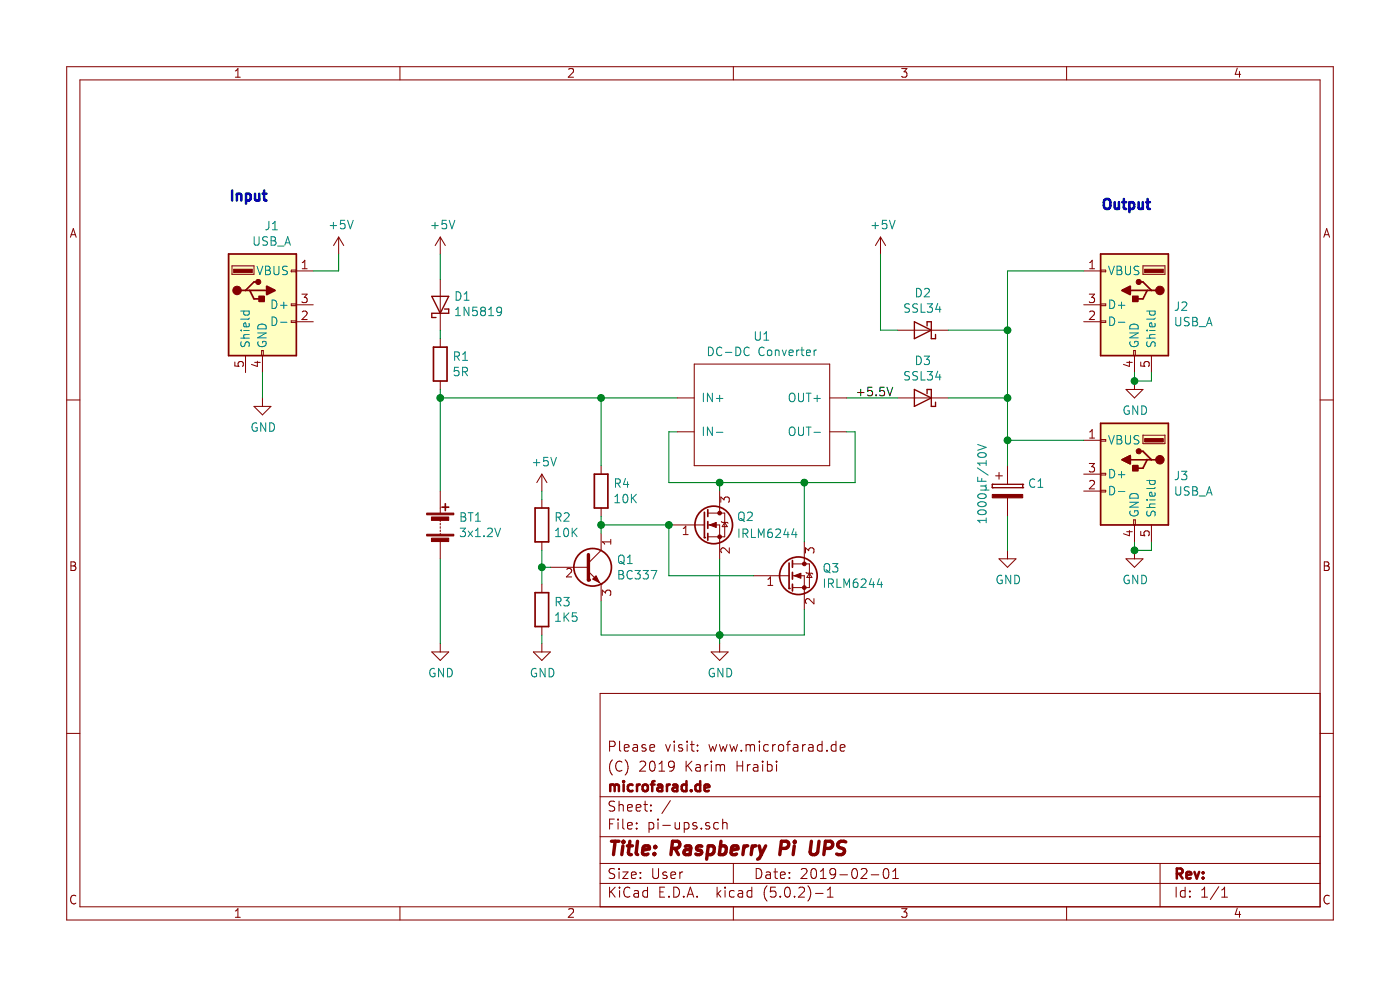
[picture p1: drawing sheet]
EESchema Schematic File Version 4
EELAYER 26 0
EELAYER END
$Descr User 8268 5827
encoding utf-8
Sheet 1 1
Title "Raspberry Pi UPS"
Date "2019-02-01"
Rev ""
Comp "microfarad.de"
Comment1 "(C) 2019 Karim Hraibi"
Comment2 "Please visit: www.microfarad.de"
Comment3 ""
Comment4 ""
$EndDescr
$Comp
L Device:Q_NMOS_GSD Q2
U 1 1
P 4150 3100
F 0 "Q2" H 4350 3150 50  0000 L CNN
F 1 "IRLM6244" H 4350 3050 50  0000 L CNN
F 2 "" H 4350 3200 50  0001 C CNN
F 3 "~" H 4150 3100 50  0001 C CNN
	1    4150 3100
	1    0    0    -1  
$EndComp
$Comp
L Device:Battery BT1
U 1 1
P 2600 3100
F 0 "BT1" H 2708 3146 50  0000 L CNN
F 1 "3x1.2V" H 2708 3055 50  0000 L CNN
F 2 "" V 2600 3160 50  0001 C CNN
F 3 "~" V 2600 3160 50  0001 C CNN
	1    2600 3100
	1    0    0    -1  
$EndComp
$Comp
L Device:R R1
U 1 1
P 2600 2150
F 0 "R1" H 2670 2196 50  0000 L CNN
F 1 "5R" H 2670 2105 50  0000 L CNN
F 2 "" V 2530 2150 50  0001 C CNN
F 3 "~" H 2600 2150 50  0001 C CNN
	1    2600 2150
	1    0    0    -1  
$EndComp
$Comp
L Device:D_Schottky D1
U 1 1
P 2600 1800
F 0 "D1" V 2646 1721 50  0000 R CNN
F 1 "1N5819" V 2555 1721 50  0000 R CNN
F 2 "" H 2600 1800 50  0001 C CNN
F 3 "~" H 2600 1800 50  0001 C CNN
	1    2600 1800
	0    -1   -1   0   
$EndComp
$Comp
L Connector:USB_A J1
U 1 1
P 1550 1800
F 0 "J1" H 1605 2267 50  0000 C CNN
F 1 "USB_A" H 1605 2176 50  0000 C CNN
F 2 "" H 1700 1750 50  0001 C CNN
F 3 " ~" H 1700 1750 50  0001 C CNN
	1    1550 1800
	1    0    0    -1  
$EndComp
$Comp
L Connector:USB_A J2
U 1 1
P 6700 1800
F 0 "J2" H 6470 1791 50  0000 R CNN
F 1 "USB_A" H 6470 1700 50  0000 R CNN
F 2 "" H 6850 1750 50  0001 C CNN
F 3 " ~" H 6850 1750 50  0001 C CNN
	1    6700 1800
	-1   0    0    -1  
$EndComp
$Comp
L Connector:USB_A J3
U 1 1
P 6700 2800
F 0 "J3" H 6470 2791 50  0000 R CNN
F 1 "USB_A" H 6470 2700 50  0000 R CNN
F 2 "" H 6850 2750 50  0001 C CNN
F 3 " ~" H 6850 2750 50  0001 C CNN
	1    6700 2800
	-1   0    0    -1  
$EndComp
$Comp
L Device:Q_NPN_CBE Q1
U 1 1
P 3450 3350
F 0 "Q1" H 3641 3396 50  0000 L CNN
F 1 "BC337" H 3641 3305 50  0000 L CNN
F 2 "" H 3650 3450 50  0001 C CNN
F 3 "~" H 3450 3350 50  0001 C CNN
	1    3450 3350
	1    0    0    -1  
$EndComp
$Comp
L power:+5V #PWR02
U 1 1
P 2000 1500
F 0 "#PWR02" H 2000 1350 50  0001 C CNN
F 1 "+5V" H 2015 1673 50  0000 C CNN
F 2 "" H 2000 1500 50  0001 C CNN
F 3 "" H 2000 1500 50  0001 C CNN
	1    2000 1500
	1    0    0    -1  
$EndComp
$Comp
L power:GND #PWR01
U 1 1
P 1550 2350
F 0 "#PWR01" H 1550 2100 50  0001 C CNN
F 1 "GND" H 1555 2177 50  0000 C CNN
F 2 "" H 1550 2350 50  0001 C CNN
F 3 "" H 1550 2350 50  0001 C CNN
	1    1550 2350
	1    0    0    -1  
$EndComp
Wire Wire Line
	1550 2350 1550 2200
Wire Wire Line
	1850 1600 2000 1600
Wire Wire Line
	2000 1600 2000 1500
$Comp
L power:+5V #PWR03
U 1 1
P 2600 1500
F 0 "#PWR03" H 2600 1350 50  0001 C CNN
F 1 "+5V" H 2615 1673 50  0000 C CNN
F 2 "" H 2600 1500 50  0001 C CNN
F 3 "" H 2600 1500 50  0001 C CNN
	1    2600 1500
	1    0    0    -1  
$EndComp
Wire Wire Line
	2600 1500 2600 1650
Wire Wire Line
	2600 2000 2600 1950
Wire Wire Line
	2600 2300 2600 2350
$Comp
L power:GND #PWR07
U 1 1
P 4250 3800
F 0 "#PWR07" H 4250 3550 50  0001 C CNN
F 1 "GND" H 4255 3627 50  0000 C CNN
F 2 "" H 4250 3800 50  0001 C CNN
F 3 "" H 4250 3800 50  0001 C CNN
	1    4250 3800
	1    0    0    -1  
$EndComp
Wire Wire Line
	3550 3550 3550 3750
Wire Wire Line
	3550 3750 4250 3750
$Comp
L power:GND #PWR04
U 1 1
P 2600 3800
F 0 "#PWR04" H 2600 3550 50  0001 C CNN
F 1 "GND" H 2605 3627 50  0000 C CNN
F 2 "" H 2600 3800 50  0001 C CNN
F 3 "" H 2600 3800 50  0001 C CNN
	1    2600 3800
	1    0    0    -1  
$EndComp
Wire Wire Line
	2600 3800 2600 3300
Connection ~ 2600 2350
Wire Wire Line
	2600 2350 2600 2900
$Comp
L Device:R R3
U 1 1
P 3200 3600
F 0 "R3" H 3270 3646 50  0000 L CNN
F 1 "1K5" H 3270 3555 50  0000 L CNN
F 2 "" V 3130 3600 50  0001 C CNN
F 3 "~" H 3200 3600 50  0001 C CNN
	1    3200 3600
	1    0    0    -1  
$EndComp
$Comp
L power:GND #PWR06
U 1 1
P 3200 3800
F 0 "#PWR06" H 3200 3550 50  0001 C CNN
F 1 "GND" H 3205 3627 50  0000 C CNN
F 2 "" H 3200 3800 50  0001 C CNN
F 3 "" H 3200 3800 50  0001 C CNN
	1    3200 3800
	1    0    0    -1  
$EndComp
Wire Wire Line
	3200 3800 3200 3750
$Comp
L Device:R R2
U 1 1
P 3200 3100
F 0 "R2" H 3270 3146 50  0000 L CNN
F 1 "10K" H 3270 3055 50  0000 L CNN
F 2 "" V 3130 3100 50  0001 C CNN
F 3 "~" H 3200 3100 50  0001 C CNN
	1    3200 3100
	1    0    0    -1  
$EndComp
$Comp
L power:+5V #PWR05
U 1 1
P 3200 2900
F 0 "#PWR05" H 3200 2750 50  0001 C CNN
F 1 "+5V" H 3215 3073 50  0000 C CNN
F 2 "" H 3200 2900 50  0001 C CNN
F 3 "" H 3200 2900 50  0001 C CNN
	1    3200 2900
	1    0    0    -1  
$EndComp
$Comp
L Device:CP C1
U 1 1
P 5950 2900
F 0 "C1" H 6068 2946 50  0000 L CNN
F 1 "1000µF/10V" V 5800 2700 50  0000 L CNN
F 2 "" H 5988 2750 50  0001 C CNN
F 3 "~" H 5950 2900 50  0001 C CNN
	1    5950 2900
	1    0    0    -1  
$EndComp
$Comp
L Device:D_Schottky D2
U 1 1
P 5450 1950
F 0 "D2" H 5450 1734 50  0000 C CNN
F 1 "SSL34" H 5450 1825 50  0000 C CNN
F 2 "" H 5450 1950 50  0001 C CNN
F 3 "~" H 5450 1950 50  0001 C CNN
	1    5450 1950
	-1   0    0    1   
$EndComp
$Comp
L Device:D_Schottky D3
U 1 1
P 5450 2350
F 0 "D3" H 5450 2134 50  0000 C CNN
F 1 "SSL34" H 5450 2225 50  0000 C CNN
F 2 "" H 5450 2350 50  0001 C CNN
F 3 "~" H 5450 2350 50  0001 C CNN
	1    5450 2350
	-1   0    0    1   
$EndComp
Wire Wire Line
	5000 2350 5300 2350
$Comp
L power:+5V #PWR08
U 1 1
P 5200 1500
F 0 "#PWR08" H 5200 1350 50  0001 C CNN
F 1 "+5V" H 5215 1673 50  0000 C CNN
F 2 "" H 5200 1500 50  0001 C CNN
F 3 "" H 5200 1500 50  0001 C CNN
	1    5200 1500
	1    0    0    -1  
$EndComp
Wire Wire Line
	5300 1950 5200 1950
Wire Wire Line
	5200 1950 5200 1500
$Comp
L power:GND #PWR010
U 1 1
P 6700 2250
F 0 "#PWR010" H 6700 2000 50  0001 C CNN
F 1 "GND" H 6705 2077 50  0000 C CNN
F 2 "" H 6700 2250 50  0001 C CNN
F 3 "" H 6700 2250 50  0001 C CNN
	1    6700 2250
	1    0    0    -1  
$EndComp
$Comp
L power:GND #PWR011
U 1 1
P 6700 3250
F 0 "#PWR011" H 6700 3000 50  0001 C CNN
F 1 "GND" H 6705 3077 50  0000 C CNN
F 2 "" H 6700 3250 50  0001 C CNN
F 3 "" H 6700 3250 50  0001 C CNN
	1    6700 3250
	1    0    0    -1  
$EndComp
Wire Wire Line
	6700 3250 6700 3200
Wire Wire Line
	6700 2250 6700 2200
Wire Wire Line
	6400 1600 5950 1600
Wire Wire Line
	5950 1600 5950 1950
Wire Wire Line
	5950 2600 6400 2600
Wire Wire Line
	5600 1950 5950 1950
Connection ~ 5950 1950
Wire Wire Line
	5950 1950 5950 2350
Wire Wire Line
	5600 2350 5950 2350
Connection ~ 5950 2350
Wire Wire Line
	5950 2350 5950 2600
$Comp
L power:GND #PWR09
U 1 1
P 5950 3250
F 0 "#PWR09" H 5950 3000 50  0001 C CNN
F 1 "GND" H 5955 3077 50  0000 C CNN
F 2 "" H 5950 3250 50  0001 C CNN
F 3 "" H 5950 3250 50  0001 C CNN
	1    5950 3250
	1    0    0    -1  
$EndComp
Wire Wire Line
	5950 3250 5950 3050
Wire Wire Line
	5950 2750 5950 2600
Connection ~ 5950 2600
$Comp
L microfarad-de:DC-DC U1
U 1 1
P 4500 2450
F 0 "U1" H 4500 2915 50  0000 C CNN
F 1 "DC-DC Converter" H 4500 2824 50  0000 C CNN
F 2 "" H 5050 2850 50  0001 C CNN
F 3 "" H 5050 2850 50  0001 C CNN
	1    4500 2450
	1    0    0    -1  
$EndComp
Wire Wire Line
	3950 2550 4000 2550
$Comp
L Device:R R4
U 1 1
P 3550 2900
F 0 "R4" H 3620 2946 50  0000 L CNN
F 1 "10K" H 3620 2855 50  0000 L CNN
F 2 "" V 3480 2900 50  0001 C CNN
F 3 "~" H 3550 2900 50  0001 C CNN
	1    3550 2900
	1    0    0    -1  
$EndComp
Wire Wire Line
	2600 2350 3550 2350
Wire Wire Line
	3200 2950 3200 2900
Wire Wire Line
	3550 2750 3550 2350
Connection ~ 3550 2350
Wire Wire Line
	3550 2350 4000 2350
Wire Wire Line
	5000 2550 5050 2550
Wire Wire Line
	5050 2550 5050 2850
Wire Wire Line
	5050 2850 4750 2850
Wire Wire Line
	3200 3350 3250 3350
Wire Wire Line
	3200 3450 3200 3350
Connection ~ 3200 3350
Wire Wire Line
	3200 3350 3200 3250
$Comp
L Device:Q_NMOS_GSD Q3
U 1 1
P 4650 3400
F 0 "Q3" H 4855 3446 50  0000 L CNN
F 1 "IRLM6244" H 4855 3355 50  0000 L CNN
F 2 "" H 4850 3500 50  0001 C CNN
F 3 "~" H 4650 3400 50  0001 C CNN
	1    4650 3400
	1    0    0    -1  
$EndComp
Wire Wire Line
	4750 3200 4750 2850
Wire Wire Line
	3550 3050 3550 3100
Wire Wire Line
	3950 3100 3950 3400
Wire Wire Line
	3950 3400 4450 3400
Wire Wire Line
	4750 2850 4250 2850
Wire Wire Line
	4250 2850 4250 2900
Connection ~ 4750 2850
Wire Wire Line
	4250 2850 3950 2850
Wire Wire Line
	3950 2850 3950 2550
Connection ~ 4250 2850
Wire Wire Line
	3950 3100 3550 3100
Connection ~ 3950 3100
Connection ~ 3550 3100
Wire Wire Line
	3550 3100 3550 3150
Wire Wire Line
	4750 3600 4750 3750
Wire Wire Line
	4750 3750 4250 3750
Connection ~ 4250 3750
Wire Wire Line
	4250 3750 4250 3800
Wire Wire Line
	4250 3750 4250 3300
Wire Wire Line
	6800 2200 6800 2250
Wire Wire Line
	6800 2250 6700 2250
Connection ~ 6700 2250
Wire Wire Line
	6800 3200 6800 3250
Wire Wire Line
	6800 3250 6700 3250
Connection ~ 6700 3250
Text Label 5050 2350 0    50   ~ 0
+5.5V
Text Notes 1350 1200 0    59   ~ 12
Input\n
Text Notes 6500 1250 0    59   ~ 12
Output
$EndSCHEMATC
